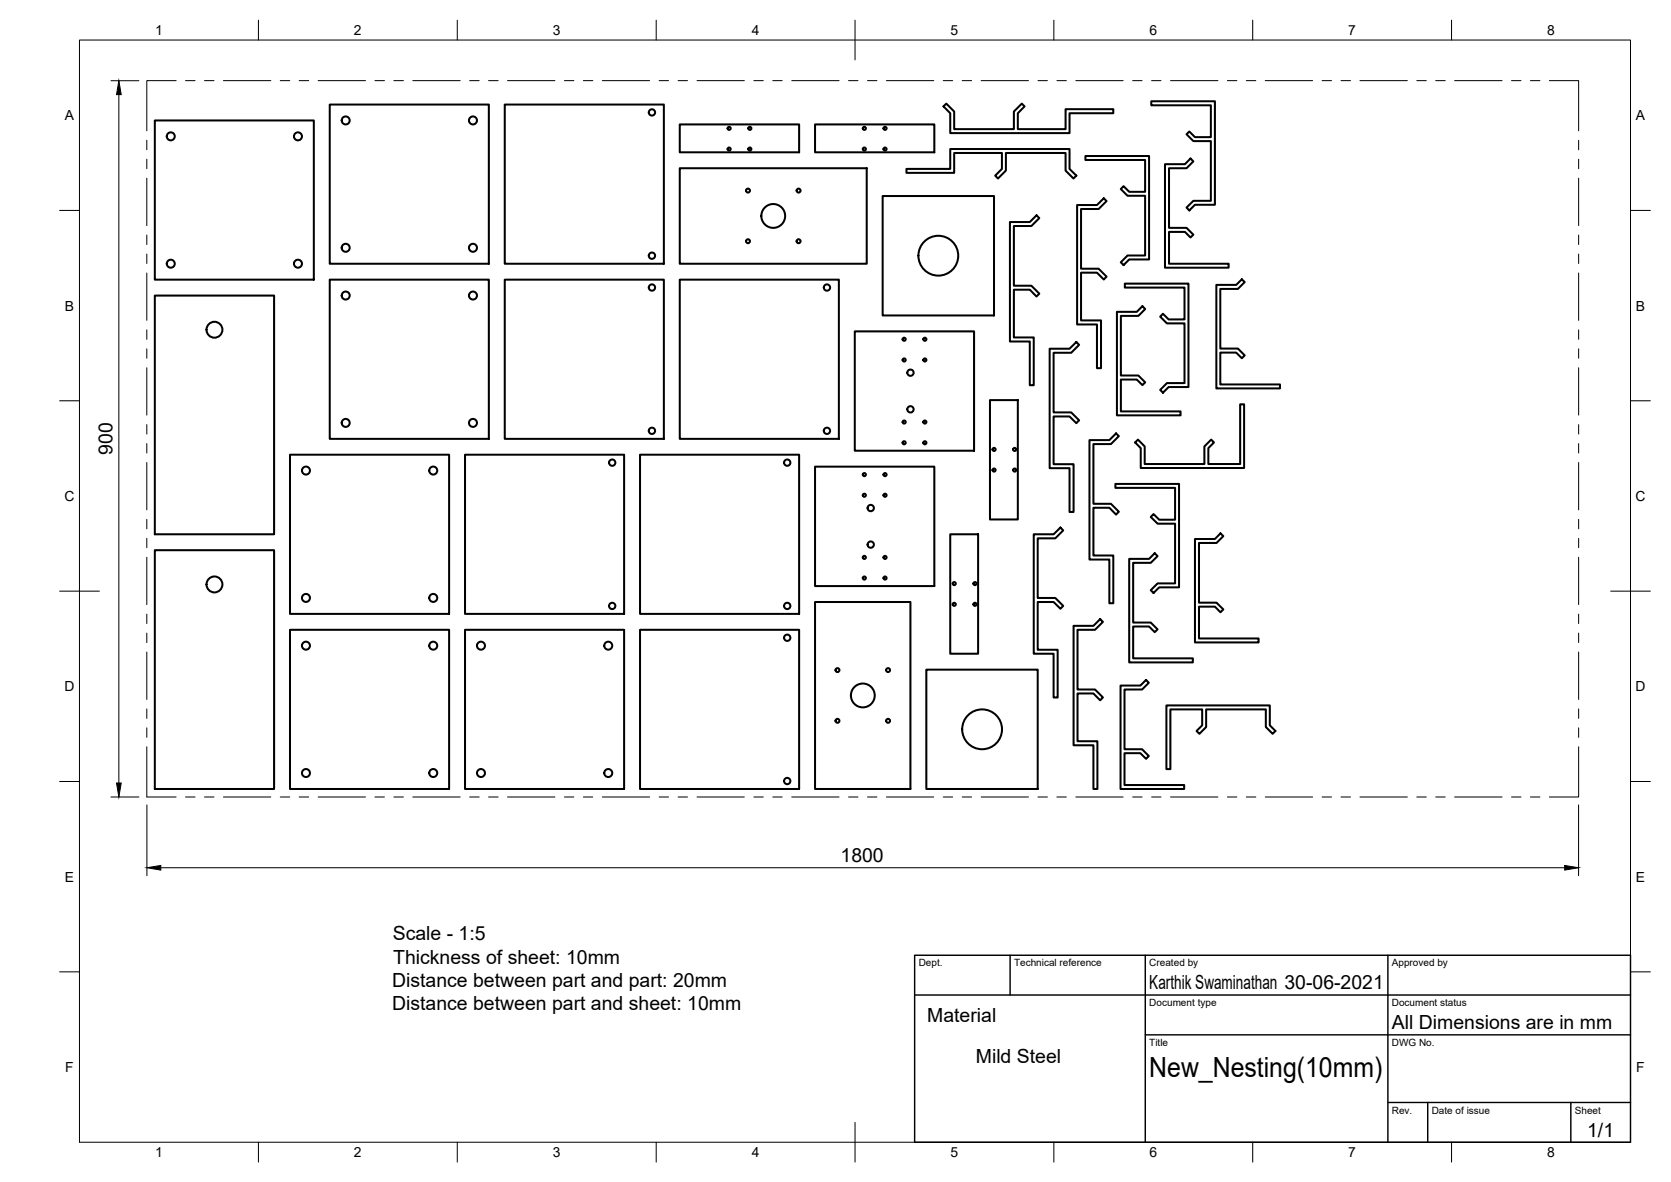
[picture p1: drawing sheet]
<svg xmlns="http://www.w3.org/2000/svg" width="420mm" height="297mm" viewBox="0 0 420 297" stroke-linecap="round" stroke-linejoin="round" font-family="sans-serif">
<!-- layer: Visible -->
<g fill="none" stroke="#000" stroke-width=".51">
<path d="M38.9 30.3h40v40h-40zM82.9 26.3h40v40h-40zM126.9 26.3h40v40h-40zM170.9 31.3h30v7h-30zM204.9 31.3h30v7h-30zM237.9 26l2 2v4.5h15v-4.5l2-2 .7 .7-1.7 1.8v4h12v-5.1h12v1.1h-11v5h-30v-5l-1.7-1.8zM272.9 39.2h16v26h-5l-1.4 1.4-.7-.7 1.7-1.7h4.4v-15h-4.4l-1.7-1.7 .7-.7 1.4 1.4h4v-8h-15zM289.5 25.4h16v26.1h-5l-1.5 1.4-.7-.7 1.8-1.7h4.4v-15h-4.4l-1.8-1.8 .7-.7 1.5 1.5h4v-8h-15zM170.9 42.3h47v24h-47zM221.9 49.3h28v30h-28zM227.9 42.4h11v-4.9h30v4.9l1.7 1.7-.7 .8-2-2v-4.5h-15v4.5l-2 2-.7-.8 1.7-1.7v-4h-12v5h-12zM253.9 55.8h5l1.7-1.7 .7 .7-2 2h-4.4v15h4.4l2 2-.7 .7-1.7-1.7h-4v12h5v12h-1v-11h-5z"/>
<path d="M270.8 51.5h5l1.7-1.7 .7 .7-2 2h-4.4v15h4.4l2 2-.7 .7-1.7-1.7h-4v12h5v12h-1v-11h-5zM292.9 41.3h5l1.4-1.5 .8 .8-1.8 1.7h-4.4v15h4.4l1.8 1.7-.8 .7-1.4-1.4h-4v8h15v1h-16zM38.9 74.3h30v60h-30zM82.9 70.3h40v40h-40zM126.9 70.3h40v40h-40zM170.9 70.3h40v40h-40zM280.8 78.4h5l1.5-1.5 .7 .8-1.8 1.7h-4.4v15h4.4l1.8 1.7-.7 .7-1.5-1.4h-4v8h15v1h-16zM282.8 71.3h16v26h-5l-1.4 1.4-.7-.7 1.7-1.7h4.4v-15h-4.4l-1.7-1.7 .7-.7 1.4 1.4h4v-8h-15zM305.8 71.6h5l1.5-1.4 .7 .7-1.7 1.7h-4.5v15h4.5l1.7 1.7-.7 .7-1.5-1.4h-4v8h15v1h-16zM214.9 83.3h30v30h-30zM263.9 87.6h5l1.7-1.7 .7 .8-2 2h-4.4v14.9h4.4l2 2-.7 .7-1.7-1.6h-4v12h5v12h-1v-11h-5zM72.9 114.3h40v40h-40z"/>
<path d="M116.9 114.3h40v40h-40zM160.9 114.3h40v40h-40zM204.9 117.3h30v30h-30zM248.9 100.5h7v30h-7zM273.9 110.6h5l1.7-1.7 .7 .7-2 2h-4.4v15h4.4l2 2-.7 .7-1.7-1.7h-4v12h5v12h-1v-11h-5zM286.1 110.5l1.7 1.7v4.4h15v-4.4l1.7-1.7 .7 .7-1.4 1.4v4h8v-15h1v16h-26v-5l-1.4-1.4zM38.9 138.3h30v60h-30zM238.9 134.3h7v30h-7zM259.9 134.3h5l1.7-1.7 .7 .7-2 2h-4.4v15h4.4l2 2-.7 .7-1.7-1.7h-4v12h5v12h-1v-11h-5zM280.5 121.6h16v26h-5l-1.5 1.4-.7-.7 1.8-1.7h4.4v-15h-4.4l-1.8-1.7 .7-.7 1.5 1.4h4v-8h-15zM300.5 135.5h5l1.4-1.5 .7 .7-1.7 1.7h-4.4v15.1h4.4l1.7 1.6-.7 .8-1.4-1.5h-4v8.1h15v.9h-16zM72.9 158.3h40v40h-40z"/>
<path d="M116.9 158.3h40v40h-40zM160.9 158.3h40v40h-40zM204.9 151.3h24v47h-24zM269.9 157.3h5l1.7-1.7 .7 .7-2 2h-4.4v15h4.4l2 2-.7 .7-1.7-1.7h-4v12h5v12h-1v-11h-5zM283.9 140.4h5l1.4-1.4 .8 .7-1.8 1.7h-4.4v15h4.4l1.8 1.8-.8 .7-1.4-1.5h-4v8h15v1.1h-16zM232.9 168.3h28v30h-28zM281.7 172.3h5l1.5-1.4 .7 .7-1.7 1.7h-4.5v15h4.5l1.7 1.7-.7 .7-1.5-1.4h-4v8h15.1v1h-16.1zM293.3 177.3h26v5l1.4 1.4-.7 .7-1.7-1.7v-4.4h-15v4.4l-1.7 1.7-.7-.7 1.4-1.4v-4h-8v15h-1z"/>
<circle cx="42.9" cy="34.3" r="1.01"/>
<circle cx="74.9" cy="34.3" r="1.01"/>
<circle cx="86.9" cy="30.3" r="1.01"/>
<circle cx="118.9" cy="30.3" r="1.01"/>
<circle cx="163.9" cy="28.3" r=".79"/>
<circle cx="183.3" cy="32.3" r=".39"/>
<circle cx="183.3" cy="37.5" r=".39"/>
<circle cx="188.5" cy="37.5" r=".39"/>
<circle cx="188.5" cy="32.3" r=".39"/>
<circle cx="217.3" cy="32.3" r=".39"/>
<circle cx="217.3" cy="37.5" r=".39"/>
<circle cx="222.5" cy="32.3" r=".39"/>
<circle cx="222.5" cy="37.5" r=".39"/>
<circle cx="188.1" cy="47.9" r=".5"/>
<circle cx="194.4" cy="54.3" r="3"/>
<circle cx="200.8" cy="47.9" r=".5"/>
<circle cx="42.9" cy="66.3" r="1.01"/>
<circle cx="74.9" cy="66.3" r="1.01"/>
<circle cx="86.9" cy="62.3" r="1.01"/>
<circle cx="86.9" cy="74.3" r="1.01"/>
<circle cx="118.9" cy="74.3" r="1.01"/>
<circle cx="118.9" cy="62.3" r="1.01"/>
<circle cx="163.9" cy="72.3" r=".79"/>
<circle cx="163.9" cy="64.3" r=".79"/>
<circle cx="188.1" cy="60.6" r=".5"/>
<circle cx="200.8" cy="60.6" r=".5"/>
<circle cx="207.9" cy="72.3" r=".79"/>
<circle cx="235.9" cy="64.3" r="5"/>
<circle cx="53.9" cy="82.9" r="2"/>
<circle cx="227.3" cy="90.5" r=".39"/>
<circle cx="227.3" cy="85.3" r=".39"/>
<circle cx="228.9" cy="93.7" r=".79"/>
<circle cx="232.5" cy="85.3" r=".39"/>
<circle cx="232.5" cy="90.5" r=".39"/>
<circle cx="76.9" cy="118.3" r="1.01"/>
<circle cx="86.9" cy="106.3" r="1.01"/>
<circle cx="108.9" cy="118.3" r="1.01"/>
<circle cx="118.9" cy="106.3" r="1.01"/>
<circle cx="153.9" cy="116.3" r=".79"/>
<circle cx="163.9" cy="108.3" r=".79"/>
<circle cx="197.9" cy="116.3" r=".79"/>
<circle cx="207.9" cy="108.3" r=".79"/>
<circle cx="217.3" cy="119.3" r=".39"/>
<circle cx="222.5" cy="119.3" r=".39"/>
<circle cx="227.3" cy="106.1" r=".39"/>
<circle cx="227.3" cy="111.3" r=".39"/>
<circle cx="228.9" cy="102.9" r=".79"/>
<circle cx="232.5" cy="106.1" r=".39"/>
<circle cx="232.5" cy="111.3" r=".39"/>
<circle cx="249.9" cy="118.1" r=".39"/>
<circle cx="249.9" cy="112.9" r=".39"/>
<circle cx="255.1" cy="118.1" r=".39"/>
<circle cx="255.1" cy="112.9" r=".39"/>
<circle cx="217.3" cy="124.5" r=".39"/>
<circle cx="218.9" cy="136.9" r=".79"/>
<circle cx="218.9" cy="127.7" r=".79"/>
<circle cx="222.5" cy="124.5" r=".39"/>
<circle cx="53.9" cy="146.9" r="2"/>
<circle cx="76.9" cy="150.3" r="1.01"/>
<circle cx="108.9" cy="150.3" r="1.01"/>
<circle cx="153.9" cy="152.3" r=".79"/>
<circle cx="197.9" cy="152.3" r=".79"/>
<circle cx="217.3" cy="145.3" r=".39"/>
<circle cx="217.3" cy="140.1" r=".39"/>
<circle cx="222.5" cy="145.3" r=".39"/>
<circle cx="222.5" cy="140.1" r=".39"/>
<circle cx="239.9" cy="151.9" r=".39"/>
<circle cx="239.9" cy="146.7" r=".39"/>
<circle cx="245.1" cy="151.9" r=".39"/>
<circle cx="245.1" cy="146.7" r=".39"/>
<circle cx="76.9" cy="162.3" r="1.01"/>
<circle cx="108.9" cy="162.3" r="1.01"/>
<circle cx="120.9" cy="162.3" r="1.01"/>
<circle cx="152.9" cy="162.3" r="1.01"/>
<circle cx="197.9" cy="160.3" r=".79"/>
<circle cx="210.6" cy="168.4" r=".5"/>
<circle cx="216.9" cy="174.8" r="3"/>
<circle cx="223.3" cy="168.4" r=".5"/>
<circle cx="76.9" cy="194.3" r="1.01"/>
<circle cx="108.9" cy="194.3" r="1.01"/>
<circle cx="120.9" cy="194.3" r="1.01"/>
<circle cx="152.9" cy="194.3" r="1.01"/>
<circle cx="197.9" cy="196.3" r=".79"/>
<circle cx="210.6" cy="181.1" r=".5"/>
<circle cx="223.3" cy="181.1" r=".5"/>
<circle cx="246.9" cy="183.3" r="5"/>
</g>
<!-- layer: Reference -->
<g fill="none" stroke="#000" stroke-width=".25">
<path d="M36.9 35.2v2.4M44.3 20.3h-7.4v12.6M46.7 20.3h2.3M51.4 20.3h2.4M56.2 20.3h11.9M70.5 20.3h2.4M75.2 20.3h2.4M80 20.3h11.9M94.3 20.3h2.4M99 20.3h2.4M103.8 20.3h11.9M118.1 20.3h2.4"/>
<path d="M122.9 20.3h2.3M127.6 20.3h11.9M141.9 20.3h2.4M146.7 20.3h2.4M151.4 20.3h11.9M165.7 20.3h2.4M170.5 20.3h2.4M175.3 20.3h11.9M189.5 20.3h2.4M194.3 20.3h2.4M199.1 20.3h11.9M213.4 20.3h2.3"/>
<path d="M218.1 20.3h2.4M222.9 20.3h11.9M237.2 20.3h2.3M241.9 20.3h2.4M246.7 20.3h11.9M261 20.3h2.4M265.7 20.3h2.4M270.5 20.3h11.9M284.8 20.3h2.4M289.6 20.3h2.3M294.3 20.3h11.9M308.6 20.3h2.4"/>
<path d="M313.4 20.3h2.4M318.1 20.3h12M332.4 20.3h2.4M337.2 20.3h2.4M341.9 20.3h12M356.2 20.3h2.4M361 20.3h2.4M365.8 20.3h11.9M380 20.3h2.4M384.8 20.3h2.4M389.6 20.3h7.3v12.6M396.9 35.2v2.4"/>
<path d="M36.9 40v2.4M36.9 44.8v11.9M36.9 59.1v2.4M396.9 40v2.4M396.9 44.8v11.9M396.9 59.1v2.4M36.9 63.8v2.4M36.9 68.6v11.9M396.9 63.8v2.4M396.9 68.6v11.9M36.9 82.9v2.4M36.9 87.7v2.3"/>
<path d="M36.9 92.4v11.9M396.9 82.9v2.4M396.9 87.7v2.3M396.9 92.4v11.9M36.9 106.7v2.4M36.9 111.5v2.3M36.9 116.2v11.9M396.9 106.7v2.4M396.9 111.5v2.3M396.9 116.2v11.9M36.9 130.5v2.4M36.9 135.3v2.4"/>
<path d="M396.9 130.5v2.4M396.9 135.3v2.4M36.9 140v11.9M36.9 154.3v2.4M36.9 159.1v2.4M396.9 140v11.9M396.9 154.3v2.4M396.9 159.1v2.4M36.9 163.9v11.9M36.9 178.1v2.4M396.9 163.9v11.9M396.9 178.1v2.4"/>
<path d="M36.9 182.9v2.4M36.9 187.7v12.6h7.4M396.9 187.7v12.6h-7.3M396.9 182.9v2.4M46.7 200.3h2.3M51.4 200.3h2.4M56.2 200.3h11.9M70.5 200.3h2.4M75.2 200.3h2.4M80 200.3h11.9M94.3 200.3h2.4M99 200.3h2.4"/>
<path d="M103.8 200.3h11.9M118.1 200.3h2.4M122.9 200.3h2.3M127.6 200.3h11.9M141.9 200.3h2.4M146.7 200.3h2.4M151.4 200.3h11.9M165.7 200.3h2.4M170.5 200.3h2.4M175.3 200.3h11.9M189.5 200.3h2.4M194.3 200.3h2.4"/>
<path d="M199.1 200.3h11.9M213.4 200.3h2.3M218.1 200.3h2.4M222.9 200.3h11.9M237.2 200.3h2.3M241.9 200.3h2.4M246.7 200.3h11.9M261 200.3h2.4M265.7 200.3h2.4M270.5 200.3h11.9M284.8 200.3h2.4M289.6 200.3h2.3"/>
<path d="M294.3 200.3h11.9M308.6 200.3h2.4M313.4 200.3h2.4M318.1 200.3h12M332.4 200.3h2.4M337.2 200.3h2.4M341.9 200.3h12M356.2 200.3h2.4M361 200.3h2.4M365.8 200.3h11.9M380 200.3h2.4M384.8 200.3h2.4"/>
</g>
<!-- layer: Border -->
<g fill="none" stroke="#000" stroke-width=".25">
<path d="M20 10.1h390v276.9h-390zM65 5.1v5M115 5.1v5M165 5.1v5M215 5.1v10M265 5.1v5M315 5.1v5M365 5.1v5M15 52.9h5M410 52.9h5M15 100.7h5M410 100.7h5"/>
<path d="M15 148.6h10M405 148.6h10M15 196.4h5M410 196.4h5M15 244.2h5M410 244.2h5M65 287v5M115 287v5M165 287v5M215 282.1v9.9M265 287v5M315 287v5"/>
<path d="M365 287v5"/>
</g>
<!-- layer: TitleBlock -->
<path d="M230 240.1h180v46.9h-180zM230 250h180M254 240.1v9.9M288 240.1v46.9M349 240.1v46.9M288 260.1h122M349 277.1h61M359 277.1v9.9M395 277.1v9.9" fill="none" stroke="#000" stroke-width=".36"/>
<!-- layer: Dimensions -->
<path d="M27.9 20.3h7M29.9 23.8v173M27.9 200.3h7M36.9 202.3v17.8M40.4 218.1h353M396.9 202.3v17.8" fill="none" stroke="#000" stroke-width=".25"/>
<path d="M29.9 20.3l.6 3.5h-1.2zM29.3 196.8h1.2l-.6 3.5zM36.9 218.1l3.5-.6v1.2zM393.4 217.5l3.5 .6-3.5 .6z" fill="#000" stroke="#000" stroke-width=".25"/>
<text font-size="7" x="289" y="270.6">New_Nesting(10mm)</text>
<g font-size="4.9">
<text x="28.3" y="114.3" transform="rotate(-90 28.3 114.3)">900</text>
<text x="211.3" y="216.5">1800</text>
<text x="98.7" y="236.3">Scale - 1:5</text>
<text x="98.8" y="242.2">Thickness of sheet: 10mm</text>
<text x="98.6" y="248.1">Distance between part and part: 20mm</text>
<text x="289" y="248.5">Karthik Swaminathan 30-06-2021</text>
<text x="98.6" y="253.9">Distance between part and sheet: 10mm</text>
<text x="233.1" y="256.7">Material</text>
<text x="350" y="258.6">All Dimensions are in mm</text>
<text x="245.4" y="267">Mild Steel</text>
<text x="399.1" y="285.7">1/1</text>
</g>
<g font-size="3.5">
<text x="39" y="8.8">1</text>
<text x="89" y="8.8">2</text>
<text x="139" y="8.8">3</text>
<text x="189" y="8.8">4</text>
<text x="239" y="8.8">5</text>
<text x="289" y="8.8">6</text>
<text x="339" y="8.8">7</text>
<text x="389" y="8.8">8</text>
<text x="16.3" y="30.2">A</text>
<text x="411.3" y="30.2">A</text>
<text x="16.3" y="78">B</text>
<text x="411.3" y="78">B</text>
<text x="16.2" y="125.9">C</text>
<text x="411.2" y="125.9">C</text>
<text x="16.2" y="173.7">D</text>
<text x="411.2" y="173.7">D</text>
<text x="16.3" y="221.6">E</text>
<text x="411.3" y="221.6">E</text>
<text x="16.4" y="269.4">F</text>
<text x="411.4" y="269.4">F</text>
<text x="39" y="290.8">1</text>
<text x="89" y="290.8">2</text>
<text x="139" y="290.8">3</text>
<text x="189" y="290.8">4</text>
<text x="239" y="290.8">5</text>
<text x="289" y="290.8">6</text>
<text x="339" y="290.8">7</text>
<text x="389" y="290.8">8</text>
</g>
<g font-size="2.5">
<text x="231" y="242.9">Dept.</text>
<text x="255" y="242.9">Technical reference</text>
<text x="289" y="242.9">Created by</text>
<text x="350" y="242.9">Approved by</text>
<text x="289" y="252.8">Document type</text>
<text x="350" y="252.8">Document status</text>
<text x="289" y="262.9">Title</text>
<text x="350" y="262.9">DWG No.</text>
<text x="350" y="279.9">Rev.</text>
<text x="360" y="279.9">Date of issue</text>
<text x="396" y="279.9">Sheet</text>
</g>
</svg>
